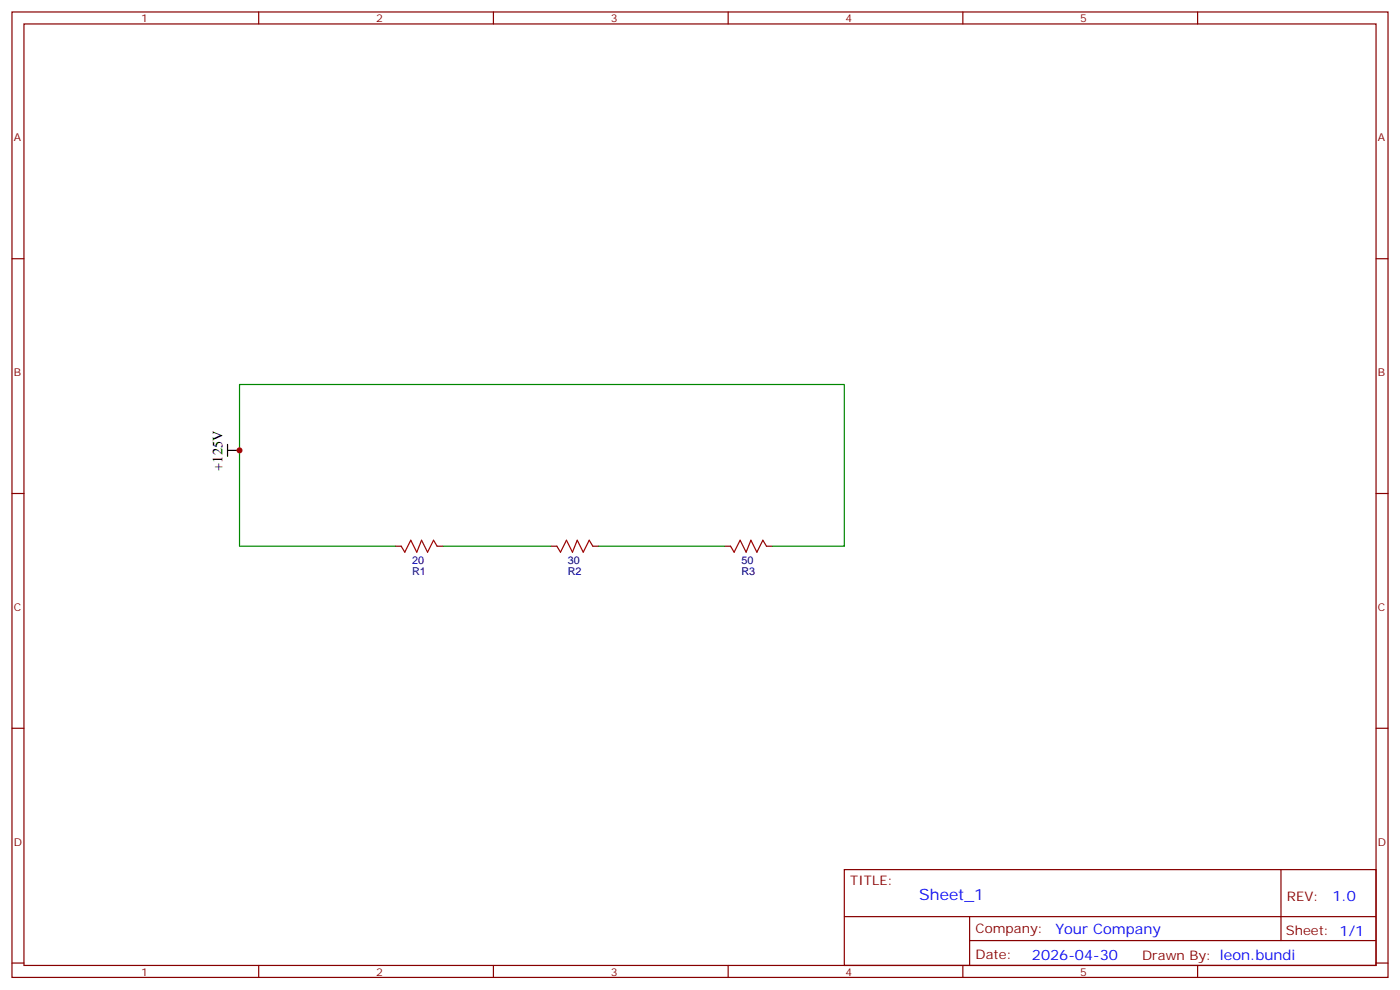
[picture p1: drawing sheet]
<svg xmlns="http://www.w3.org/2000/svg" width="412mm" height="292mm" viewBox="0 0 412 292" stroke-linecap="round" stroke-linejoin="round" font-family="sans-serif">
<g fill="none" stroke="#870000" stroke-width=".35">
<path d="M3.5 3.5h405.4v284.4h-405.4zM7.1 7.1h398.2v277.2h-398.2zM76.2 3.5v3.6M145.3 3.5v3.6M214.5 3.5v3.6M283.6 3.5v3.6M352.8 3.5v3.6M3.5 76.2h3.6M405.3 76.2h3.6M3.5 145.3h3.6M405.3 145.3h3.6M116.4 160.9h1.8"/>
<path d="M128.8 160.9h1.7M162.3 160.9h1.7M174.6 160.9h1.8M213.4 160.9h1.8M225.8 160.9h1.7M3.5 214.5h3.6M405.3 214.5h3.6M248.7 256.1h156.6v28.2h-156.6zM377.3 256.1v20.9M248.7 270h156.5M285.6 277h119.6M285.6 270v14.1"/>
<path d="M3.5 283.6h3.6M76.2 284.3v3.6M145.3 284.3v3.6M214.5 284.3v3.6M283.6 284.3v3.6M352.8 284.3v3.6M405.3 283.6h3.6"/>
</g>
<path d="M67 132.6h3.6M67 130.9v3.5" fill="none" stroke="#000" stroke-width=".35"/>
<path d="M118.2 160.9l1 1.7 1.8-3.5 1.8 3.5 1.4-3.5 1.7 3.5 1.8-3.5 1.1 1.8M164 160.9l1.1 1.7 1.8-3.5 1.7 3.5 1.4-3.5 1.8 3.5 1.8-3.5 1 1.8M215.2 160.9l1.1 1.7 1.7-3.5 1.8 3.5 1.4-3.5 1.8 3.5 1.7-3.5 1.1 1.8" fill="none" stroke="#a10000" stroke-width=".35"/>
<path d="M116.4 160.9h-45.8v-47.7h178.1v47.7h-21.2M130.5 160.9h31.8M176.4 160.9h37" fill="none" stroke="#008700" stroke-width=".35"/>
<circle cx="70.6" cy="132.6" r=".88" fill="#c00"/>
<text font-size="4.6" fill="#00f" x="270.8" y="265.1">Sheet_1</text>
<text font-size="4.2" x="65.5" y="138.6" transform="rotate(-90 65.5 138.6)">+125V</text>
<g font-size="4.2" fill="#00f">
<text x="392.5" y="265.4">1.0</text>
<text x="310.9" y="274.9">Your Company</text>
<text x="304" y="282.7">2026-04-30</text>
</g>
<g font-size="3.9" fill="#800">
<text x="250.5" y="260.7">TITLE:</text>
<text x="379.1" y="265.4">REV:</text>
<text x="287.4" y="274.9">Company:</text>
<text x="378.7" y="275.5">Sheet: 1/1</text>
<text x="287.4" y="282.6">Date:</text>
<text x="336.4" y="282.7">Drawn By: leon.bundi</text>
</g>
<g font-size="3.2" fill="#800">
<text x="41.6" y="6.5">1</text>
<text x="110.8" y="6.5">2</text>
<text x="179.9" y="6.5">3</text>
<text x="249.1" y="6.5">4</text>
<text x="318.2" y="6.5">5</text>
<text x="4.1" y="41.6">A</text>
<text x="405.9" y="41.6">A</text>
<text x="4.1" y="110.8">B</text>
<text x="405.9" y="110.8">B</text>
<text x="4.1" y="179.9">C</text>
<text x="405.9" y="179.9">C</text>
<text x="4.1" y="249.1">D</text>
<text x="405.9" y="249.1">D</text>
<text x="41.6" y="287.3">1</text>
<text x="110.8" y="287.3">2</text>
<text x="179.9" y="287.3">3</text>
<text x="249.1" y="287.3">4</text>
<text x="318.2" y="287.3">5</text>
</g>
<g font-size="3.2" fill="#000080">
<text x="121.4" y="166.2">20</text>
<text x="167.2" y="166.2">30</text>
<text x="218.4" y="166.2">50</text>
<text x="121.4" y="169.3">R1</text>
<text x="167.2" y="169.3">R2</text>
<text x="218.4" y="169.3">R3</text>
</g>
</svg>
